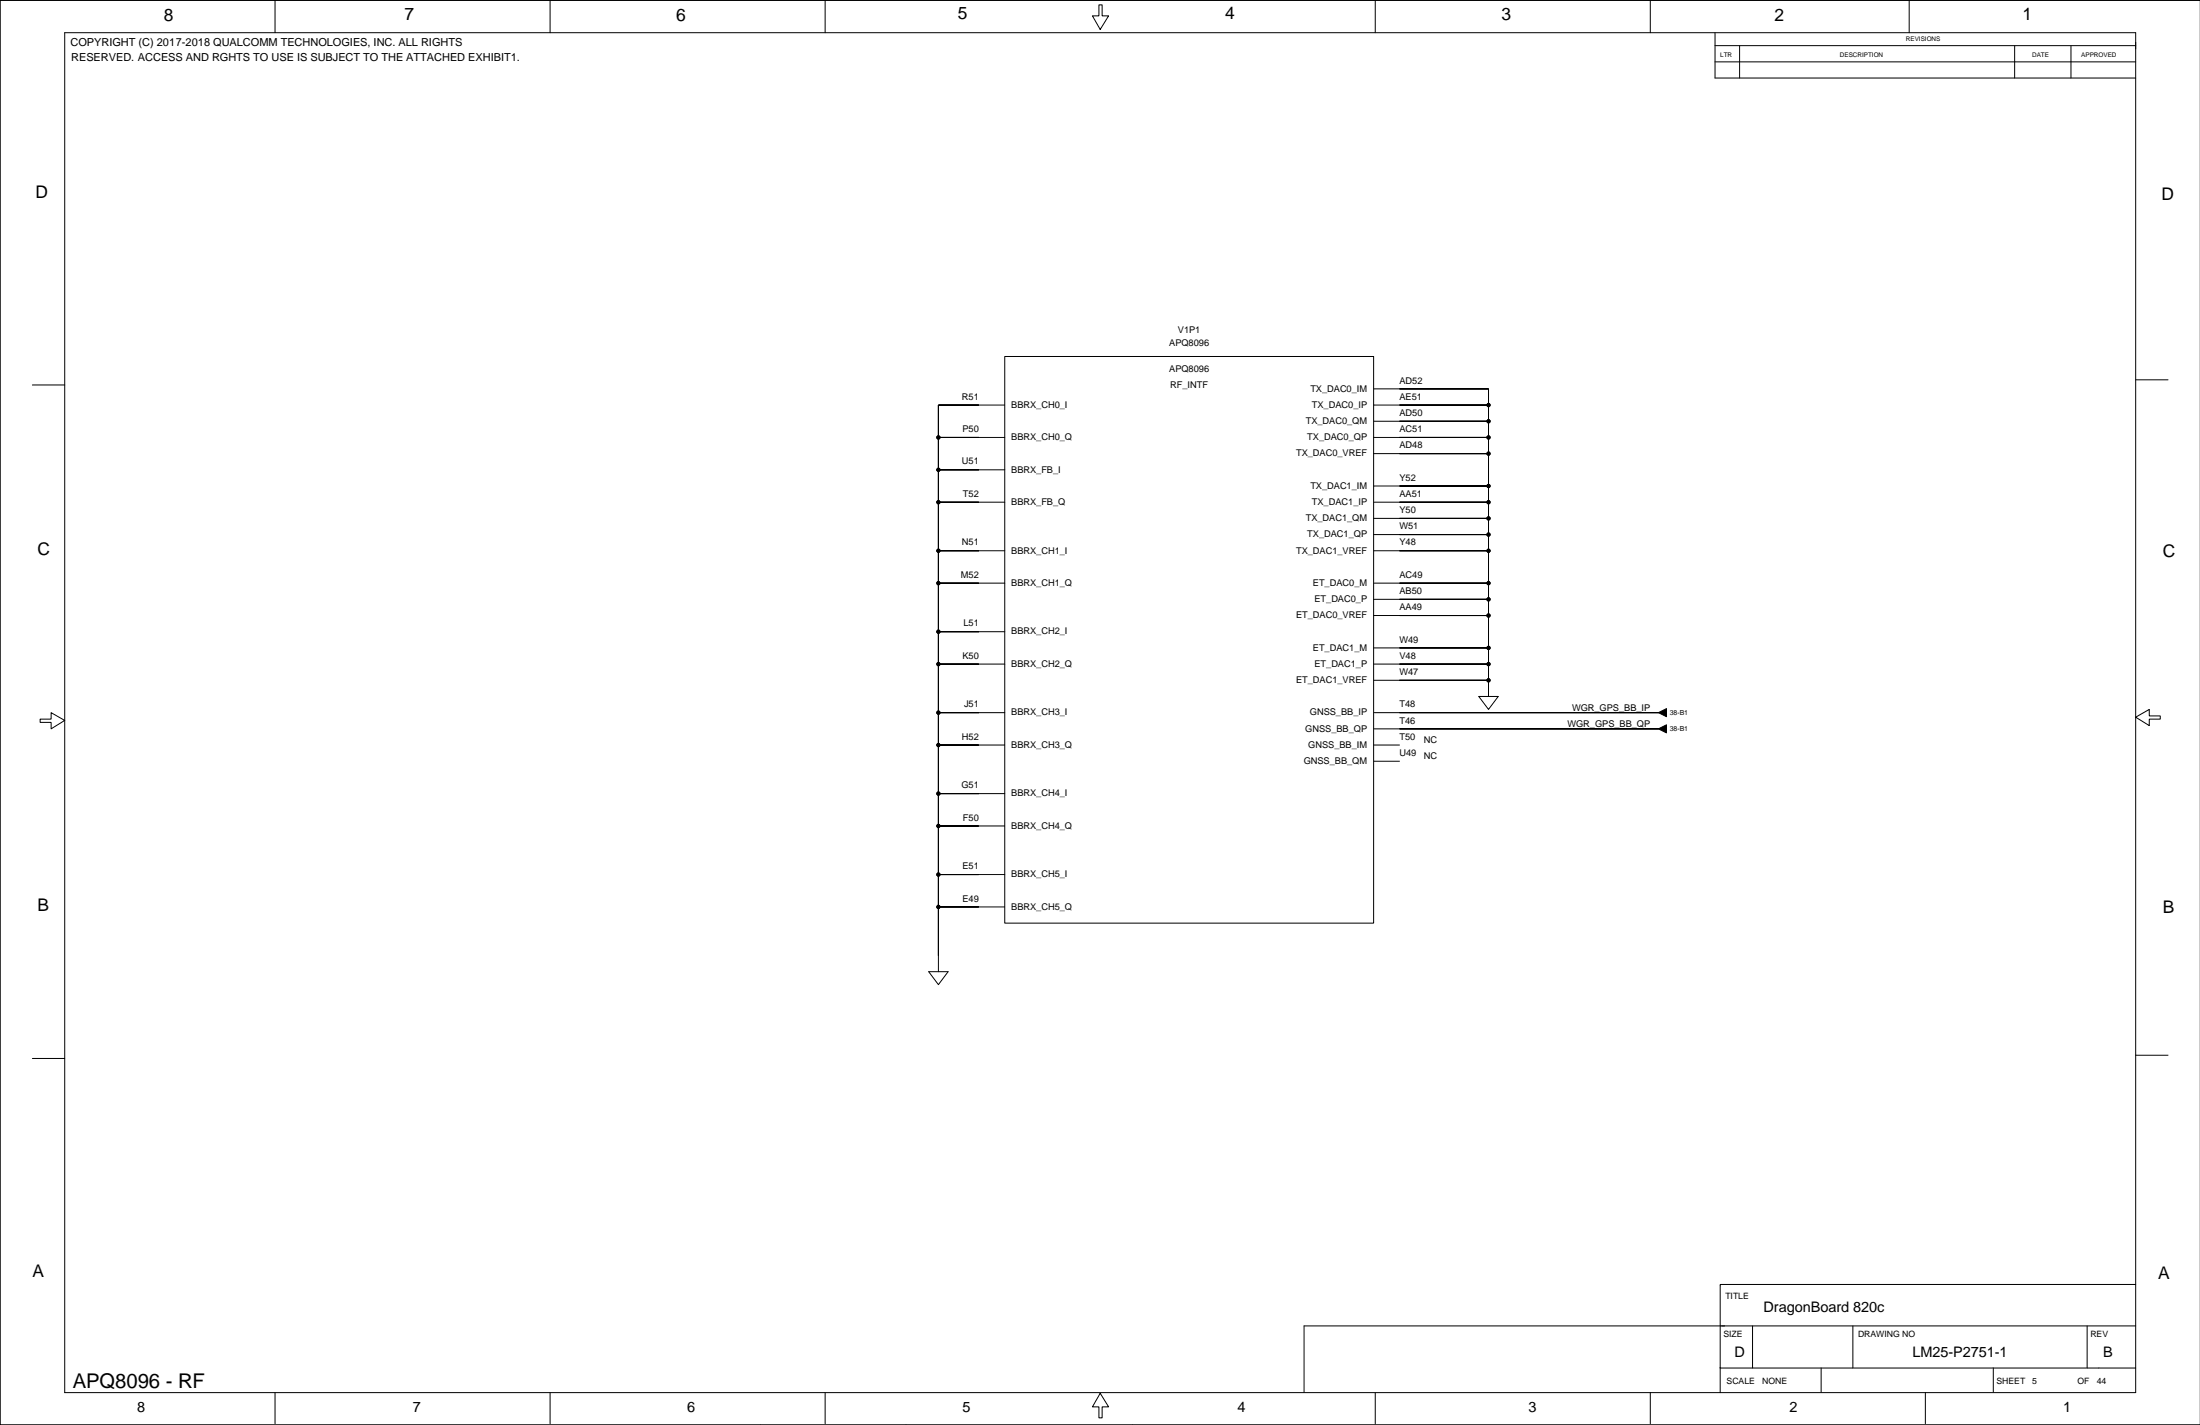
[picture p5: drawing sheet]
<svg xmlns="http://www.w3.org/2000/svg" width="863mm" height="559mm" viewBox="0 0 863 559" stroke-linecap="round" stroke-linejoin="round" font-family="sans-serif">
<g fill="none" stroke="#000" stroke-width=".39">
<path d="M25.4 12.8h812.6v533.3h-812.6zM107.9 .1v12.7M215.9 .1v12.7M323.8 .1v12.7M431.2 1.9h1.3v4.3h2.5l-3.3 5.4-3-5.4h2.5zM539.6 .1v12.7M647.6 .1v12.7M672.9 12.8v17.8h165.1M672.9 17.9h165.1M682.6 17.9v12.7M749.1 .1v12.7M790.5 17.9v12.7"/>
<path d="M812.6 17.9v12.7M672.9 24.3h165.1M394.2 139.8h144.8v222.2h-144.8zM12.7 151h12.7M394.2 158.8h-26v222.2M539 152.5h45.1v120.6M539 158.8h45.1M838 148.9h12.7M368.2 171.5h26M539 171.5h45.1M539 165.2h45.1M539 177.9h45.1"/>
<path d="M368.2 184.2h26M368.2 196.9h26M539 196.9h45.1M539 190.6h45.1M368.2 216h26M539 216h45.1M539 209.6h45.1M539 203.3h45.1M368.2 228.7h26M539 228.7h45.1M539 235h45.1M368.2 247.7h26"/>
<path d="M539 254.1h45.1M539 241.4h45.1M368.2 279.5h26M368.2 260.4h26M539 279.5h111.7M539 260.4h45.1M539 266.8h45.1M580.3 273.1h7.6l-3.8 5.1zM584.1 266.8h.1M650.7 279.5h.1M15.7 282h4.4v-2.5l5.3 3-5.3 3.3v-2.5h-4.4zM368.2 292.2h26"/>
<path d="M539 285.8h111.7M539 292.2h10.1M539 298.5h10.1M650.7 285.8h.1M838 281.2l5.3-3v2.5h4.4v1.3h-4.4v2.5zM368.2 311.2h26M368.2 323.9h26M368.2 355.6h26M368.2 342.9h26M364.4 381h7.6l-3.8 5.1zM12.7 415.1h12.7M838 413.8h12.7"/>
<path d="M687.7 519.9v16.6M727 519.9v16.6M819 519.9v16.6M838 503.7h-163v42.4M838 519.9h-326.3v26.2M675 536.5h163M714.6 536.5v9.3M782.1 536.5v9.3M107.9 546.1v12.2M215.9 546.1v12.2M298.4 558.8h.1M323.8 546.1v12.2"/>
<path d="M355.5 558.8h.1M431.7 546.4l3.3 5.3h-2.5v4.3h-1.3v-4.3h-2.5zM444.4 558.8h.1M539.6 546.1v12.2M539.6 558.8h.1M647.6 546.1v12.2M755.5 546.1v12.2M863.3 558.8h-863.3v-558.7h863.3h-863.3v558.7"/>
<circle cx="584.1" cy="158.8" r=".63"/>
<circle cx="368.2" cy="171.5" r=".63"/>
<circle cx="584.1" cy="165.2" r=".63"/>
<circle cx="584.1" cy="171.5" r=".63"/>
<circle cx="584.1" cy="177.9" r=".63"/>
<circle cx="368.2" cy="184.2" r=".63"/>
<circle cx="368.2" cy="196.9" r=".63"/>
<circle cx="584.1" cy="196.9" r=".63"/>
<circle cx="584.1" cy="190.6" r=".63"/>
<circle cx="368.2" cy="216" r=".63"/>
<circle cx="584.1" cy="203.3" r=".63"/>
<circle cx="584.1" cy="209.6" r=".63"/>
<circle cx="584.1" cy="216" r=".63"/>
<circle cx="368.2" cy="228.7" r=".63"/>
<circle cx="584.1" cy="235" r=".63"/>
<circle cx="584.1" cy="228.7" r=".63"/>
<circle cx="368.2" cy="247.7" r=".63"/>
<circle cx="584.1" cy="241.4" r=".63"/>
<circle cx="584.1" cy="254.1" r=".63"/>
<circle cx="368.2" cy="260.4" r=".63"/>
<circle cx="368.2" cy="279.5" r=".63"/>
<circle cx="584.1" cy="266.8" r=".63"/>
<circle cx="584.1" cy="260.4" r=".63"/>
<circle cx="368.2" cy="292.2" r=".63"/>
<circle cx="368.2" cy="311.2" r=".63"/>
<circle cx="368.2" cy="323.9" r=".63"/>
<circle cx="368.2" cy="355.6" r=".63"/>
<circle cx="368.2" cy="342.9" r=".63"/>
</g>
<g fill="#000" stroke="#000" stroke-width=".39">
<path d="M368.2 158.8v12.7z" fill-rule="evenodd"/>
<path d="M368.2 158.8h15.9z" fill-rule="evenodd"/>
<path d="M549.1 152.5h35z" fill-rule="evenodd"/>
<path d="M584.1 152.5v6.3z" fill-rule="evenodd"/>
<path d="M549.1 158.8h35z" fill-rule="evenodd"/>
<path d="M584.1 158.8v6.4z" fill-rule="evenodd"/>
<path d="M368.2 171.5v12.7z" fill-rule="evenodd"/>
<path d="M368.2 171.5h15.9z" fill-rule="evenodd"/>
<path d="M584.1 177.9v12.7z" fill-rule="evenodd"/>
<path d="M549.1 165.2h35z" fill-rule="evenodd"/>
<path d="M584.1 165.2v6.3z" fill-rule="evenodd"/>
<path d="M549.1 171.5h35z" fill-rule="evenodd"/>
<path d="M584.1 171.5v6.4z" fill-rule="evenodd"/>
<path d="M549.1 177.9h35z" fill-rule="evenodd"/>
<path d="M368.2 184.2v12.7z" fill-rule="evenodd"/>
<path d="M368.2 196.9v19.1z" fill-rule="evenodd"/>
<path d="M368.2 184.2h15.9z" fill-rule="evenodd"/>
<path d="M368.2 196.9h15.9z" fill-rule="evenodd"/>
<path d="M549.1 190.6h35z" fill-rule="evenodd"/>
<path d="M584.1 190.6v6.3z" fill-rule="evenodd"/>
<path d="M549.1 196.9h35z" fill-rule="evenodd"/>
<path d="M584.1 196.9v6.4z" fill-rule="evenodd"/>
<path d="M368.2 216v12.7z" fill-rule="evenodd"/>
<path d="M368.2 216h15.9z" fill-rule="evenodd"/>
<path d="M584.1 216v12.7z" fill-rule="evenodd"/>
<path d="M549.1 209.6h35z" fill-rule="evenodd"/>
<path d="M584.1 209.6v6.4z" fill-rule="evenodd"/>
<path d="M549.1 203.3h35z" fill-rule="evenodd"/>
<path d="M584.1 203.3v6.3z" fill-rule="evenodd"/>
<path d="M549.1 216h35z" fill-rule="evenodd"/>
<path d="M368.2 228.7v19z" fill-rule="evenodd"/>
<path d="M368.2 228.7h15.9z" fill-rule="evenodd"/>
<path d="M549.1 235h35z" fill-rule="evenodd"/>
<path d="M584.1 235v6.4z" fill-rule="evenodd"/>
<path d="M549.1 228.7h35z" fill-rule="evenodd"/>
<path d="M584.1 228.7v6.3z" fill-rule="evenodd"/>
<path d="M368.2 247.7v12.7z" fill-rule="evenodd"/>
<path d="M368.2 247.7h15.9z" fill-rule="evenodd"/>
<path d="M549.1 254.1h35z" fill-rule="evenodd"/>
<path d="M584.1 254.1v6.3z" fill-rule="evenodd"/>
<path d="M549.1 241.4h35z" fill-rule="evenodd"/>
<path d="M584.1 241.4v12.7z" fill-rule="evenodd"/>
<path d="M368.2 260.4v19.1z" fill-rule="evenodd"/>
<path d="M368.2 279.5v12.7z" fill-rule="evenodd"/>
<path d="M368.2 279.5h15.9z" fill-rule="evenodd"/>
<path d="M368.2 260.4h15.9z" fill-rule="evenodd"/>
<path d="M549.1 266.8h35z" fill-rule="evenodd"/>
<path d="M584.1 260.4v6.4z" fill-rule="evenodd"/>
<path d="M549.1 260.4h35z" fill-rule="evenodd"/>
<path d="M549.1 279.5h101.6z" fill-rule="evenodd"/>
<path d="M650.7 279.5l3.2-1.6v3.2z" fill-rule="evenodd"/>
<path d="M368.2 292.2v19z" fill-rule="evenodd"/>
<path d="M368.2 292.2h15.9z" fill-rule="evenodd"/>
<path d="M549.1 285.8h101.6z" fill-rule="evenodd"/>
<path d="M650.7 285.8l3.2-1.6v3.2z" fill-rule="evenodd"/>
<path d="M368.2 311.2v12.7z" fill-rule="evenodd"/>
<path d="M368.2 311.2h15.9z" fill-rule="evenodd"/>
<path d="M368.2 323.9v19z" fill-rule="evenodd"/>
<path d="M368.2 323.9h15.9z" fill-rule="evenodd"/>
<path d="M368.2 342.9v12.7z" fill-rule="evenodd"/>
<path d="M368.2 355.6v19.1z" fill-rule="evenodd"/>
<path d="M368.2 355.6h15.9z" fill-rule="evenodd"/>
<path d="M368.2 342.9h15.9z" fill-rule="evenodd"/>
<circle cx="584.1" cy="158.8" r=".63"/>
<circle cx="368.2" cy="171.5" r=".63"/>
<circle cx="584.1" cy="165.2" r=".63"/>
<circle cx="584.1" cy="171.5" r=".63"/>
<circle cx="584.1" cy="177.9" r=".63"/>
<circle cx="368.2" cy="184.2" r=".63"/>
<circle cx="368.2" cy="196.9" r=".63"/>
<circle cx="584.1" cy="196.9" r=".63"/>
<circle cx="584.1" cy="190.6" r=".63"/>
<circle cx="368.2" cy="216" r=".63"/>
<circle cx="584.1" cy="203.3" r=".63"/>
<circle cx="584.1" cy="209.6" r=".63"/>
<circle cx="584.1" cy="216" r=".63"/>
<circle cx="368.2" cy="228.7" r=".63"/>
<circle cx="584.1" cy="235" r=".63"/>
<circle cx="584.1" cy="228.7" r=".63"/>
<circle cx="368.2" cy="247.7" r=".63"/>
<circle cx="584.1" cy="241.4" r=".63"/>
<circle cx="584.1" cy="254.1" r=".63"/>
<circle cx="368.2" cy="260.4" r=".63"/>
<circle cx="368.2" cy="279.5" r=".63"/>
<circle cx="584.1" cy="266.8" r=".63"/>
<circle cx="584.1" cy="260.4" r=".63"/>
<circle cx="368.2" cy="292.2" r=".63"/>
<circle cx="368.2" cy="311.2" r=".63"/>
<circle cx="368.2" cy="323.9" r=".63"/>
<circle cx="368.2" cy="355.6" r=".63"/>
<circle cx="368.2" cy="342.9" r=".63"/>
</g>
<text font-size="8" x="28.6" y="544.3">APQ8096 - RF</text>
<g font-size="6.8">
<text x="64.2" y="8.2">8</text>
<text x="158.7" y="8">7</text>
<text x="265.4" y="8.2">6</text>
<text x="375.8" y="7.5">5</text>
<text x="480.7" y="7.5">4</text>
<text x="589.1" y="8">3</text>
<text x="696.3" y="8.2">2</text>
<text x="793.6" y="8">1</text>
<text x="14" y="77.8">D</text>
<text x="848.2" y="78.6">D</text>
<text x="14.7" y="217.5">C</text>
<text x="848.7" y="218.2">C</text>
<text x="14.7" y="357.1">B</text>
<text x="848.7" y="357.9">B</text>
<text x="12.7" y="500.6">A</text>
<text x="846.9" y="501.4">A</text>
</g>
<g font-size="5.7">
<text x="692" y="514.3">DragonBoard 820c</text>
<text x="680.6" y="532.1">D</text>
<text x="750.4" y="532.1">LM25-P2751-1</text>
<text x="825.3" y="532.1">B</text>
<text x="53.8" y="553.7">8</text>
<text x="162" y="553.7">7</text>
<text x="269.7" y="553.7">6</text>
<text x="377.6" y="553.7">5</text>
<text x="485.5" y="553.7">4</text>
<text x="599.8" y="553.7">3</text>
<text x="702.1" y="553.7">2</text>
<text x="809.6" y="553.7">1</text>
</g>
<g font-size="4.3">
<text x="27.7" y="18">COPYRIGHT (C) 2017-2018 QUALCOMM TECHNOLOGIES, INC. ALL RIGHTS</text>
<text x="27.9" y="24.1">RESERVED. ACCESS AND RGHTS TO USE IS SUBJECT TO THE ATTACHED EXHIBIT1.</text>
</g>
<g font-size="3.6">
<text x="462.2" y="130.7">V1P1</text>
<text x="458.8" y="135.8">APQ8096</text>
<text x="458.8" y="146">APQ8096</text>
<text x="459.2" y="152.3">RF_INTF</text>
<text x="514.2" y="153.6">TX_DAC0_IM</text>
<text x="549.1" y="150.4">AD52</text>
<text x="377.5" y="156.7">R51</text>
<text x="396.8" y="159.9">BBRX_CH0_I</text>
<text x="514.8" y="159.9">TX_DAC0_IP</text>
<text x="549.1" y="156.7">AE51</text>
<text x="512.4" y="166.3">TX_DAC0_QM</text>
<text x="549.1" y="163.1">AD50</text>
<text x="377.7" y="169.4">P50</text>
<text x="396.8" y="172.6">BBRX_CH0_Q</text>
<text x="513" y="172.6">TX_DAC0_QP</text>
<text x="549.1" y="169.4">AC51</text>
<text x="508.6" y="179">TX_DAC0_VREF</text>
<text x="549.1" y="175.8">AD48</text>
<text x="377.5" y="182.1">U51</text>
<text x="396.8" y="185.3">BBRX_FB_I</text>
<text x="514.2" y="191.7">TX_DAC1_IM</text>
<text x="549.1" y="188.5">Y52</text>
<text x="377.9" y="194.8">T52</text>
<text x="549.1" y="194.8">AA51</text>
<text x="396.8" y="198">BBRX_FB_Q</text>
<text x="514.8" y="198">TX_DAC1_IP</text>
<text x="549.1" y="201.2">Y50</text>
<text x="512.4" y="204.4">TX_DAC1_QM</text>
<text x="549.1" y="207.5">W51</text>
<text x="377.5" y="213.9">N51</text>
<text x="513" y="210.7">TX_DAC1_QP</text>
<text x="549.1" y="213.9">Y48</text>
<text x="396.8" y="217.1">BBRX_CH1_I</text>
<text x="508.6" y="217.1">TX_DAC1_VREF</text>
<text x="377.1" y="226.6">M52</text>
<text x="549.1" y="226.6">AC49</text>
<text x="396.8" y="229.8">BBRX_CH1_Q</text>
<text x="515.2" y="229.8">ET_DAC0_M</text>
<text x="549.1" y="232.9">AB50</text>
<text x="515.8" y="236.1">ET_DAC0_P</text>
<text x="549.1" y="239.3">AA49</text>
<text x="378.1" y="245.6">L51</text>
<text x="508.6" y="242.5">ET_DAC0_VREF</text>
<text x="396.8" y="248.8">BBRX_CH2_I</text>
<text x="549.1" y="252">W49</text>
<text x="515.2" y="255.2">ET_DAC1_M</text>
<text x="377.7" y="258.3">K50</text>
<text x="396.8" y="261.5">BBRX_CH2_Q</text>
<text x="515.8" y="261.5">ET_DAC1_P</text>
<text x="549.1" y="258.3">V48</text>
<text x="508.6" y="267.9">ET_DAC1_VREF</text>
<text x="549.1" y="264.7">W47</text>
<text x="378.3" y="277.4">J51</text>
<text x="396.8" y="280.5">BBRX_CH3_I</text>
<text x="514" y="280.5">GNSS_BB_IP</text>
<text x="549.1" y="277.4">T48</text>
<text x="616.8" y="278.6">WGR_GPS_BB_IP</text>
<text x="512.2" y="286.9">GNSS_BB_QP</text>
<text x="549.1" y="283.7">T46</text>
<text x="615" y="285">WGR_GPS_BB_QP</text>
<text x="377.5" y="290.1">H52</text>
<text x="396.8" y="293.2">BBRX_CH3_Q</text>
<text x="513.4" y="293.2">GNSS_BB_IM</text>
<text x="549.1" y="290.1">T50</text>
<text x="558.7" y="291.3">NC</text>
<text x="511.6" y="299.6">GNSS_BB_QM</text>
<text x="549.1" y="296.4">U49</text>
<text x="558.7" y="297.7">NC</text>
<text x="377.3" y="309.1">G51</text>
<text x="396.8" y="312.3">BBRX_CH4_I</text>
<text x="377.9" y="321.8">F50</text>
<text x="396.8" y="325">BBRX_CH4_Q</text>
<text x="377.7" y="340.9">E51</text>
<text x="396.8" y="344">BBRX_CH5_I</text>
<text x="377.7" y="353.5">E49</text>
<text x="396.8" y="356.7">BBRX_CH5_Q</text>
</g>
<g font-size="3.4">
<text x="677" y="509.3">TITLE</text>
<text x="676.2" y="524.3">SIZE</text>
<text x="729.1" y="524.3">DRAWING NO</text>
<text x="820.2" y="524.3">REV</text>
<text x="677.5" y="542.6">SCALE</text>
<text x="691.4" y="542.6">NONE</text>
<text x="783.4" y="542.8">SHEET</text>
<text x="797.4" y="542.8">5</text>
<text x="815.2" y="542.8">OF</text>
<text x="822.8" y="542.8">44</text>
</g>
<g font-size="2.7">
<text x="655.2" y="280.3">38-B1</text>
<text x="655.2" y="286.6">38-B1</text>
</g>
<g font-size="2.5">
<text x="747.9" y="16.1">REVISIONS</text>
<text x="675" y="22.2">LTR</text>
<text x="722" y="22.2">DESCRIPTION</text>
<text x="797.4" y="22.2">DATE</text>
<text x="816.7" y="22.2">APPROVED</text>
</g>
</svg>
